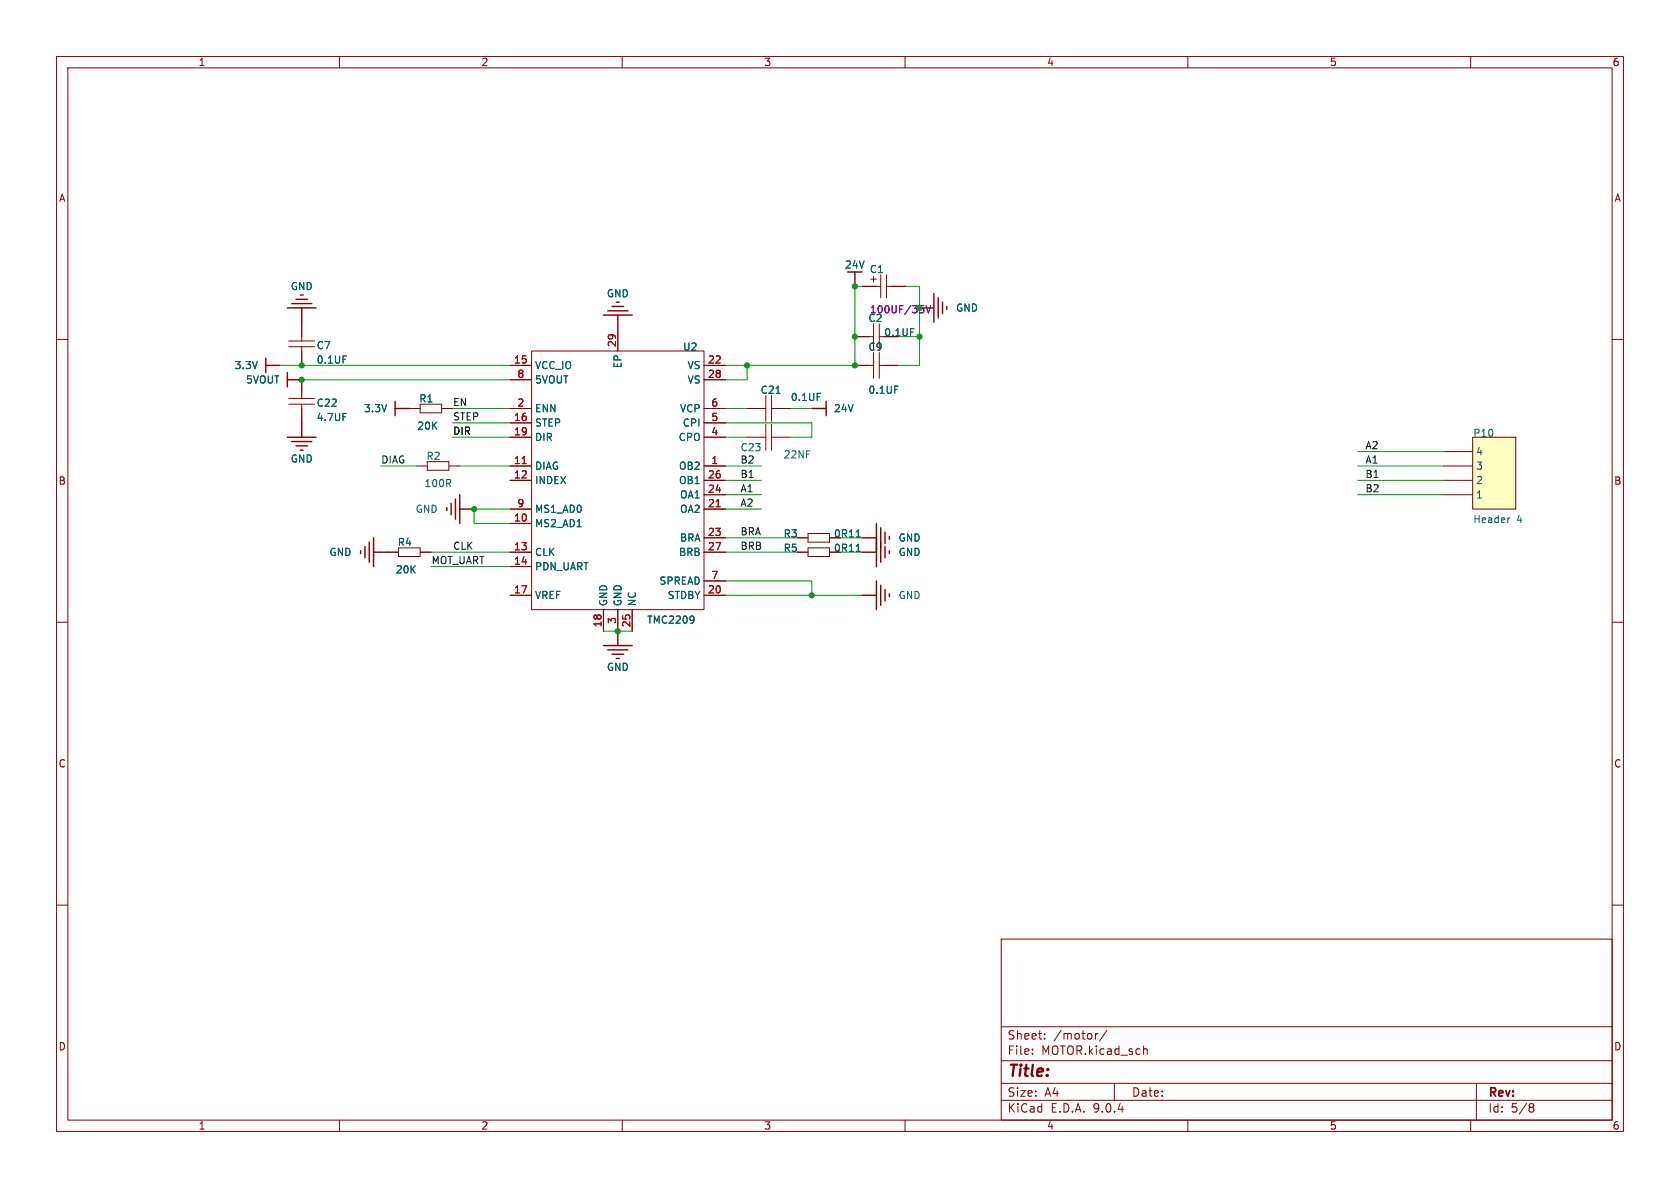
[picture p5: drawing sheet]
<svg xmlns="http://www.w3.org/2000/svg" width="297mm" height="210mm" viewBox="0 0 297 210" stroke-linecap="round" stroke-linejoin="round" font-family="sans-serif">
<g fill="none" stroke="#840000" stroke-width=".18">
<path d="M10 10h277v190h-277zM12 12h273v186h-273zM60 10v2M110 10v2M160 10v2M210 10v2M260 10v2M109.2 58.2v3.9M152.4 50.6h3.3M153.9 49.4h1M154.4 48.8v1.1M155.7 48.6v4.1"/>
<path d="M156.7 50.6h3.3M156.7 48.6v4.1M10 60h2M72.4 72.2h1.9M74.3 71.5h3.8v1.5h-3.8zM78.1 72.2h1.9M90.2 77.3h3.8M90.2 64.6h3.8M90.2 67.1h3.8M90.2 72.2h3.8M90.2 74.8h3.8M124.5 77.3h3.8"/>
<path d="M124.5 64.6h3.8M124.5 67.1h3.8M124.5 72.2h3.8M124.5 74.8h3.8M132.1 77.3h3.3M132.1 72.2h3.3M135.4 69.9v4.6M135.4 75v4.6M136.4 77.3h3.3M136.4 69.9v4.6M136.4 75v4.6M136.4 72.2h3.3"/>
<path d="M151.1 64.6h3.3M154.4 62.3v4.6M155.4 64.6h3.3M155.4 62.3v4.6M285 60h2M68.6 97.6h1.9M70.5 96.9h3.8v1.5h-3.8zM73.7 82.4h1.8M74.3 97.6h1.9M75.5 81.6h3.9v1.5h-3.9zM79.4 82.4h1.9M90.2 82.4h3.8"/>
<path d="M90.2 84.9h3.8M90.2 90h3.8M90.2 92.5h3.8M90.2 97.6h3.8M124.5 82.4h3.8M124.5 84.9h3.8M124.5 90h3.8M124.5 97.6h3.8M124.5 87.5h3.8M124.5 95.1h3.8M141 97.6h1.8M141 95.1h1.8"/>
<path d="M142.8 96.9h3.9v1.5h-3.9zM142.8 94.3h3.9v1.5h-3.9zM146.7 97.6h1.9M146.7 95.1h1.9M10 110h2M90.2 100.2h3.8M90.2 105.2h3.8M106.7 107.8v3.8M109.2 107.8v3.8M111.8 107.8v3.8M124.5 105.2h3.8M124.5 102.7h3.8"/>
<path d="M285 110h2M10 160h2M177 166h108v32h-108zM285 160h2M60 198v2M110 198v2M160 198v2M177 194.5h108M177 191.5h108M177 187.5h108M177 181.5h108M182.5 186.3v.1"/>
<path d="M182.5 185.5v.1M184.7 183.6v.1M184.7 182.8v.1M193.7 182.7v1M194.1 182.7l-.3 .1-.1 .2M195.7 182.1l-1.3 2M197 191.5v3M202.2 185.5h.5l.1 .9M210 198v2M260 198v2M261 191.5v6.5M270.6 195.1l.4 .1 .2 .2-.3 .3"/>
<path d="M270.6 195.7h.3M270.9 195.7l.2 .2 .1 .4-.2 .2-.4 .1"/>
</g>
<g fill="none" stroke="#840000" stroke-width=".25">
<path d="M50.8 54.4h5.1M51.6 53.7h3.5M52.3 52.9h2.1M53.1 52.1h.5M53.3 54.4v2.6M106.7 55.7h5.1M107.4 54.9h3.6M108.2 54.2h2M109 53.4h.5M109.2 55.7v2.5M151.1 48.1v2.5M162.6 54.4h2.5"/>
<path d="M165.1 51.9v5.1M165.9 52.7v3.5M166.6 53.4v2M167.4 54.2v.5M47 63.3v2.6M47 64.6h2.5M50.8 65.9v2.5M50.8 67.1h2.5M143.5 72.2h2.5M146 70.9v2.6M63.8 97.4v.5M64.5 96.6v2"/>
<path d="M65.3 95.8v3.6M66 95.1v5.1M66 97.6h2.6M79 89.7v.5M79.8 89v2M80.5 88.2v3.6M81.3 87.5v5M81.3 90h2.5M152.4 97.6h2.5M152.4 95.1h2.5M154.9 92.5v7.7M155.7 93.3v6.1"/>
<path d="M156.5 94.1v2M156.5 96.6v2M157.2 94.8v.5M157.2 97.4v.5M106.7 114.1h5.1M107.4 114.9h3.6M108.2 115.6h2M109 116.4h.5M109.2 111.6v2.5M152.4 105.2h2.5M154.9 102.7v5.1M155.7 103.5v3.5"/>
<path d="M156.5 104.2v2M157.2 105v.5"/>
</g>
<path d="M94 62.1h30.5v45.7h-30.5z" fill="none" stroke="#800" stroke-width=".18"/>
<path d="M92.3 82h.7M126.6 89.6h.7" fill="none" stroke="#a90000" stroke-width=".18"/>
<path d="M137.2 69.5h.7M151.4 97.5h.7M151.4 94.9h.7M122.6 109a1.07 1.07 0 0 1-.1 1M122.7 109.4l-.1 .2" fill="none" stroke="#006464" stroke-width=".18"/>
<path d="M162.7 54h.6M163.1 54.5l.2 .3v.3l-.2 .2M163.7 54l.4 1.3 .4-1.3" fill="none" stroke="#840084" stroke-width=".18"/>
<path d="M260.3 77.3h7.7v12.7h-7.7z" fill="#ffffc2"/>
<path d="M260.3 77.3h7.7v12.7h-7.7z" fill="none" stroke="#800000" stroke-width=".18"/>
<g fill="none" stroke="#840000" stroke-width=".18">
<path d="M53.3 57v3.3M109.2 58.2v3.9M151.1 59.5h3.3M152.4 50.6h2.5M154.4 57.2v4.6M155.4 59.5h.8M155.4 57.2v4.6M157.5 50.6h2.5M51.1 60.3h4.5M51.1 61.3h4.5M51.1 70.4h4.5M51.1 71.5h4.5"/>
<path d="M53.3 61.3v3.3M53.3 67.1v3.3M53.3 71.5v3.3M72.4 72.2h1.9M78.1 72.2h1.9M90.2 64.6h3.8M90.2 67.1h3.8M90.2 72.2h3.8M90.2 74.8h3.8M90.2 77.3h3.8M124.5 64.6h3.8M124.5 67.1h3.8"/>
<path d="M124.5 72.2h3.8M124.5 74.8h3.8M124.5 77.3h3.8M132.1 72.2h2.5M137.2 72.2h2.5M151.1 64.6h2.6M156.2 64.6h2.5M255.3 79.8h5M68.6 97.6h1.9M74.3 97.6h1.9M90.2 82.4h3.8M90.2 84.9h3.8"/>
<path d="M90.2 90h3.8M90.2 92.5h3.8M90.2 97.6h3.8M124.5 82.4h3.8M124.5 84.9h3.8M124.5 87.5h3.8M124.5 90h3.8M124.5 97.6h3.8M124.5 95.1h3.8M141 97.6h1.8M141 95.1h1.8M146.7 97.6h1.9"/>
<path d="M146.7 95.1h1.9M255.3 82.4h5M255.3 84.9h5M255.3 87.5h5M90.2 100.2h3.8M90.2 105.2h3.8M106.7 107.8v3.8M109.2 107.8v3.8M111.8 107.8v3.8M124.5 105.2h3.8M124.5 102.7h3.8"/>
</g>
<path d="M137.2 69.5h.7M151.4 94.9h.7M151.4 97.5h.7M266.9 91.5l-.2 .1M122.6 109a1.07 1.07 0 0 1-.1 1M122.7 109.4l-.1 .2" fill="none" stroke="#006464" stroke-width=".18"/>
<path d="M50.8 77.3h5.1M51.6 78.1h3.5M52.3 78.8h2.1M53.1 79.6h.5M53.3 74.8v2.5M69.8 70.9v2.6M69.8 72.2h2.6" fill="none" stroke="#840000" stroke-width=".25"/>
<g fill="none" stroke="#009600" stroke-width=".18">
<path d="M152.4 50.6h-1.3v14h-22.8M158.7 59.5h3.9M160 50.6h2.6v14h-3.9M49.5 64.6h40.7M53.3 67.1h36.9M80 77.3h10.2M80 72.2h10.2M80 74.8h10.2M128.3 77.3h3.8M128.3 74.8h15.2v2.5h-3.8M128.3 72.2h3.8M132.1 64.6v2.5h-3.8"/>
<path d="M139.7 72.2h3.8M240 79.8h15.3M67.3 82.4h6.4M76.2 97.6h14M81.3 82.4h8.9M90.2 90h-6.4v2.5h6.4M128.3 84.9h6.3M128.3 82.4h6.3M128.3 87.5h6.3M128.3 95.1h12.7M128.3 97.6h12.7M128.3 90h6.3"/>
<path d="M148.6 95.1h3.8M148.6 97.6h3.8M240 84.9h15.3M240 82.4h15.3M240 87.5h15.3M76.2 100.2h14M106.7 111.6h5.1M128.3 102.7h15.2v2.5M128.3 105.2h24.1"/>
</g>
<path d="M92.3 82h.7M126.6 89.6h.7" fill="none" stroke="#a90000" stroke-width=".18"/>
<path d="M162.7 54h.6M163.1 54.5l.2 .3v.3l-.2 .2M163.7 54l.4 1.3 .4-1.3" fill="none" stroke="#840084" stroke-width=".18"/>
<g fill="#009600" stroke="#009600" stroke-width=".18">
<circle cx="53.3" cy="67.1" r=".46"/>
<circle cx="53.3" cy="64.6" r=".46"/>
<circle cx="109.2" cy="111.6" r=".46"/>
<circle cx="83.8" cy="90" r=".46"/>
<circle cx="151.1" cy="50.6" r=".46"/>
<circle cx="162.6" cy="59.5" r=".46"/>
<circle cx="151.1" cy="59.5" r=".46"/>
<circle cx="151.1" cy="64.6" r=".46"/>
<circle cx="132.1" cy="64.6" r=".46"/>
<circle cx="143.5" cy="105.2" r=".46"/>
</g>
<text font-size="2.8" fill="#840000" x="178" y="190.9">Title:</text>
<g font-size="2.1" fill="#840000">
<text x="178" y="184">Sheet:</text>
<text x="186.2" y="184">/motor/</text>
<text x="178" y="186.7">File:</text>
<text x="184.1" y="186.7">MOTOR.kicad_sch</text>
<text x="178" y="196.9">KiCad</text>
<text x="178" y="194.1">Size:</text>
<text x="184.7" y="194.1">A4</text>
<text x="185.7" y="196.9">E.D.A.</text>
<text x="193.3" y="196.9">9.0.4</text>
<text x="200" y="194.1">Date:</text>
<text x="263" y="194.3">Rev:</text>
<text x="263" y="196.9">Id:</text>
<text x="267.1" y="196.9">5/8</text>
</g>
<g font-size="1.8" fill="#840000">
<text x="35" y="11.9">1</text>
<text x="85" y="11.9">2</text>
<text x="135" y="11.9">3</text>
<text x="185" y="11.9">4</text>
<text x="235" y="11.9">5</text>
<text x="285" y="11.9">6</text>
<text x="10.3" y="35.9">A</text>
<text x="285.3" y="35.9">A</text>
<text x="156.2" y="59.7">0.1UF</text>
<text x="10.3" y="85.9">B</text>
<text x="285.3" y="85.9">B</text>
<text x="10.3" y="135.9">C</text>
<text x="285.3" y="135.9">C</text>
<text x="10.3" y="185.9">D</text>
<text x="285.3" y="185.9">D</text>
<text x="35" y="199.9">1</text>
<text x="85" y="199.9">2</text>
<text x="135" y="199.9">3</text>
<text x="185" y="199.9">4</text>
<text x="235" y="199.9">5</text>
<text x="285" y="199.9">6</text>
</g>
<g font-size="1.8" fill="#006464">
<text x="149.3" y="47.7">24V</text>
<text x="51.3" y="51.5">GND</text>
<text x="107.2" y="52.8">GND</text>
<text x="153.7" y="48.5">C1</text>
<text x="153.4" y="57.1">C2</text>
<text x="168.9" y="55.3">GND</text>
<text x="41.4" y="65.5">3.3V</text>
<text x="55.9" y="61.9">C7</text>
<text x="55.9" y="64.5">0.1UF</text>
<text x="94.5" y="65.5">VCC_IO</text>
<text x="110.1" y="65.2" transform="rotate(-90 110.1 65.2)">EP</text>
<text x="120.7" y="62.2">U2</text>
<text x="121.5" y="65.5">VS</text>
<text x="153.4" y="62.2">C9</text>
<text x="43.4" y="68">5VOUT</text>
<text x="74" y="71.3">R1</text>
<text x="94.5" y="68">5VOUT</text>
<text x="121.5" y="68">VS</text>
<text x="134.4" y="69.8">C21</text>
<text x="139.7" y="71.1">0.1UF</text>
<text x="153.4" y="69.8">0.1UF</text>
<text x="55.9" y="74.6">4.7UF</text>
<text x="55.9" y="72.1">C22</text>
<text x="64.3" y="73.1">3.3V</text>
<text x="73.7" y="76.2">20K</text>
<text x="94.5" y="73.1">ENN</text>
<text x="94.5" y="75.6">STEP</text>
<text x="120.1" y="73.1">VCP</text>
<text x="120.6" y="75.6">CPI</text>
<text x="147.3" y="73.1">24V</text>
<text x="260.4" y="77.4">P10</text>
<text x="51.3" y="82">GND</text>
<text x="75.3" y="81.5">R2</text>
<text x="94.5" y="78.2">DIR</text>
<text x="94.5" y="83.2">DIAG</text>
<text x="119.9" y="78.2">CPO</text>
<text x="119.9" y="83.2">OB2</text>
<text x="130.8" y="80">C23</text>
<text x="138.4" y="81.2">22NF</text>
<text x="260.9" y="80.7">4</text>
<text x="260.9" y="83.2">3</text>
<text x="74.9" y="86.3">100R</text>
<text x="94.5" y="85.8">INDEX</text>
<text x="119.9" y="85.8">OB1</text>
<text x="120.1" y="88.3">OA1</text>
<text x="260.9" y="85.8">2</text>
<text x="260.9" y="88.3">1</text>
<text x="73.4" y="90.9">GND</text>
<text x="94.5" y="90.9">MS1_AD0</text>
<text x="94.5" y="93.4">MS2_AD1</text>
<text x="120.1" y="90.9">OA2</text>
<text x="120.1" y="95.9">BRA</text>
<text x="138.4" y="95.2">R3</text>
<text x="147.3" y="95.2">0R11</text>
<text x="158.8" y="95.9">GND</text>
<text x="260.4" y="92.7">Header</text>
<text x="268.1" y="92.7">4</text>
<text x="58.1" y="98.5">GND</text>
<text x="69.9" y="101.6">20K</text>
<text x="70.2" y="96.7">R4</text>
<text x="94.5" y="98.5">CLK</text>
<text x="94.5" y="101">PDN_UART</text>
<text x="119.9" y="98.5">BRB</text>
<text x="138.4" y="97.8">R5</text>
<text x="147.3" y="97.8">0R11</text>
<text x="158.8" y="98.5">GND</text>
<text x="94.5" y="106.1">VREF</text>
<text x="107.5" y="107.3" transform="rotate(-90 107.5 107.3)">GND</text>
<text x="110.1" y="107.3" transform="rotate(-90 110.1 107.3)">GND</text>
<text x="112.6" y="107.3" transform="rotate(-90 112.6 107.3)">NC</text>
<text x="116.5" y="103.6">SPREAD</text>
<text x="117.9" y="106.1">STDBY</text>
<text x="158.8" y="106.1">GND</text>
<text x="114.3" y="110.5">TMC2209</text>
<text x="107.2" y="118.8">GND</text>
</g>
<text font-size="1.8" fill="#009600" x="153.7" y="55.6">100UF/35V</text>
<g font-size="1.8" fill="#a90000">
<text x="90.8" y="64.3">15</text>
<text x="109" y="61.5" transform="rotate(-90 109 61.5)">29</text>
<text x="125.1" y="64.3">22</text>
<text x="91.4" y="66.9">8</text>
<text x="91.4" y="72">2</text>
<text x="125.1" y="66.9">28</text>
<text x="125.7" y="72">6</text>
<text x="90.8" y="74.5">16</text>
<text x="90.8" y="77">19</text>
<text x="125.7" y="74.5">5</text>
<text x="125.7" y="77">4</text>
<text x="90.8" y="82.1">11</text>
<text x="125.7" y="82.1">1</text>
<text x="90.8" y="84.7">12</text>
<text x="91.4" y="89.7">9</text>
<text x="125.1" y="84.7">26</text>
<text x="125.1" y="87.2">24</text>
<text x="125.1" y="89.7">21</text>
<text x="90.8" y="92.3">10</text>
<text x="125.1" y="94.8">23</text>
<text x="90.8" y="97.4">13</text>
<text x="90.8" y="99.9">14</text>
<text x="125.1" y="97.4">27</text>
<text x="90.8" y="105">17</text>
<text x="125.1" y="105">20</text>
<text x="125.7" y="102.4">7</text>
<text x="106.4" y="111" transform="rotate(-90 106.4 111)">18</text>
<text x="109" y="110.4" transform="rotate(-90 109 110.4)">3</text>
<text x="111.5" y="111" transform="rotate(-90 111.5 111)">25</text>
</g>
<g font-size="1.8" fill="#0f0f0f">
<text x="80" y="71.9">EN</text>
<text x="80" y="76.9">DIR</text>
<text x="80" y="74.4">STEP</text>
<text x="67.3" y="82">DIAG</text>
<text x="130.8" y="82">B2</text>
<text x="241.3" y="79.5">A2</text>
<text x="241.3" y="82">A1</text>
<text x="130.8" y="87.1">A1</text>
<text x="130.8" y="89.6">A2</text>
<text x="130.8" y="84.6">B1</text>
<text x="241.3" y="84.6">B1</text>
<text x="241.3" y="87.1">B2</text>
<text x="130.8" y="94.7">BRA</text>
<text x="76.2" y="99.8">MOT_UART</text>
<text x="80" y="97.3">CLK</text>
<text x="130.8" y="97.3">BRB</text>
</g>
</svg>
